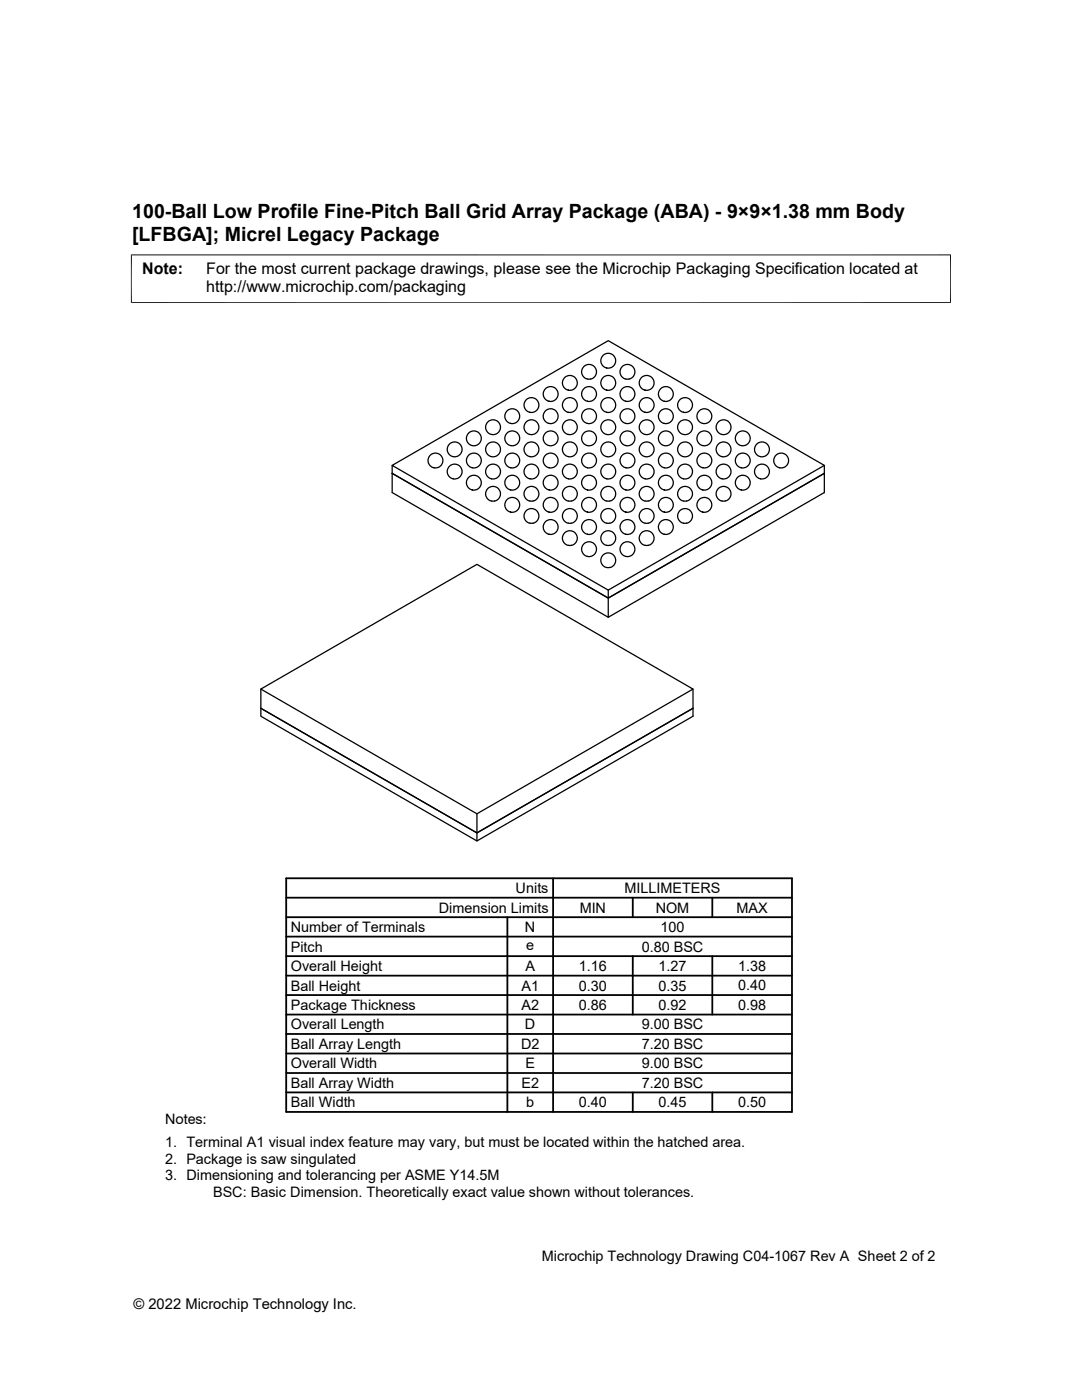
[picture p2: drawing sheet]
<svg xmlns="http://www.w3.org/2000/svg" width="216mm" height="279mm" viewBox="0 0 216 279" stroke-linecap="round" stroke-linejoin="round" font-family="sans-serif">
<g fill="none" stroke="#000" stroke-width=".25">
<path d="M78.3 92.9l43.1-24.9 43.1 24.9-43.1 24.9zM78.3 92.9v5.4l43.1 24.9 43.1-24.9v-5.4M78.3 94.5l43.1 24.9 43.1-24.9M113.4 108.8a1.48 1.48 0 0 1-.9-2.2 1.48 1.48 0 0 1 2.4 0 1.48 1.48 0 0 1-.9 2.2M113.4 108.8h.6M121.1 113.3a1.48 1.48 0 0 1-1-2.3 1.48 1.48 0 0 1 2.5 0 1.48 1.48 0 0 1-.9 2.3M121.1 113.2h.6M121.1 108.8a1.48 1.48 0 0 1-1-2.2 1.48 1.48 0 0 1 2.5 0 1.48 1.48 0 0 1-.9 2.2M121.1 108.8h.6M121.4 117.8v5.4M128.7 108.8a1.48 1.48 0 0 1-.9-2.2 1.48 1.48 0 0 1 2.5 0 1.48 1.48 0 0 1-1 2.2M128.7 108.8h.6"/>
<path d="M52 137.5l43.2-24.9 43.1 24.9-43.1 24.9zM52 137.5v3.9l43.2 24.8 43.1-24.8-43.1 24.8-43.2-24.8v1.5l43.2 24.9 43.1-24.9v-5.4M95.2 162.4v5.4"/>
<circle cx="109.9" cy="78.6" r="1.48"/>
<circle cx="113.7" cy="76.4" r="1.48"/>
<circle cx="117.5" cy="78.6" r="1.48"/>
<circle cx="117.5" cy="74.2" r="1.48"/>
<circle cx="121.4" cy="72" r="1.48"/>
<circle cx="121.4" cy="76.4" r="1.48"/>
<circle cx="125.2" cy="78.6" r="1.48"/>
<circle cx="125.2" cy="74.2" r="1.48"/>
<circle cx="129" cy="76.4" r="1.48"/>
<circle cx="132.9" cy="78.6" r="1.48"/>
<circle cx="86.9" cy="91.9" r="1.48"/>
<circle cx="90.7" cy="94.1" r="1.48"/>
<circle cx="90.7" cy="89.7" r="1.48"/>
<circle cx="94.6" cy="91.9" r="1.48"/>
<circle cx="94.6" cy="87.5" r="1.48"/>
<circle cx="94.6" cy="96.3" r="1.48"/>
<circle cx="98.4" cy="89.7" r="1.48"/>
<circle cx="98.4" cy="94.1" r="1.48"/>
<circle cx="98.4" cy="85.3" r="1.48"/>
<circle cx="98.4" cy="98.5" r="1.48"/>
<circle cx="102.2" cy="91.9" r="1.48"/>
<circle cx="102.2" cy="96.3" r="1.48"/>
<circle cx="102.2" cy="83.1" r="1.48"/>
<circle cx="102.2" cy="87.5" r="1.48"/>
<circle cx="106.1" cy="80.8" r="1.48"/>
<circle cx="106.1" cy="85.3" r="1.48"/>
<circle cx="106.1" cy="94.1" r="1.48"/>
<circle cx="106.1" cy="89.7" r="1.48"/>
<circle cx="106.1" cy="98.5" r="1.48"/>
<circle cx="109.9" cy="83.1" r="1.48"/>
<circle cx="109.9" cy="87.5" r="1.48"/>
<circle cx="109.9" cy="96.3" r="1.48"/>
<circle cx="109.9" cy="91.9" r="1.48"/>
<circle cx="113.7" cy="80.8" r="1.48"/>
<circle cx="113.7" cy="85.3" r="1.48"/>
<circle cx="113.7" cy="89.7" r="1.48"/>
<circle cx="113.7" cy="94.1" r="1.48"/>
<circle cx="113.7" cy="98.5" r="1.48"/>
<circle cx="117.5" cy="83.1" r="1.48"/>
<circle cx="117.5" cy="87.5" r="1.48"/>
<circle cx="117.5" cy="91.9" r="1.48"/>
<circle cx="117.5" cy="96.3" r="1.48"/>
<circle cx="121.4" cy="80.8" r="1.48"/>
<circle cx="121.4" cy="85.3" r="1.48"/>
<circle cx="121.4" cy="89.7" r="1.48"/>
<circle cx="121.4" cy="94.1" r="1.48"/>
<circle cx="121.4" cy="98.5" r="1.48"/>
<circle cx="125.2" cy="83.1" r="1.48"/>
<circle cx="125.2" cy="87.5" r="1.48"/>
<circle cx="125.2" cy="91.9" r="1.48"/>
<circle cx="125.2" cy="96.3" r="1.48"/>
<circle cx="129" cy="80.8" r="1.48"/>
<circle cx="129" cy="85.3" r="1.48"/>
<circle cx="129" cy="89.7" r="1.48"/>
<circle cx="129" cy="94.1" r="1.48"/>
<circle cx="129" cy="98.5" r="1.48"/>
<circle cx="132.9" cy="83.1" r="1.48"/>
<circle cx="132.9" cy="87.5" r="1.48"/>
<circle cx="132.9" cy="91.9" r="1.48"/>
<circle cx="132.9" cy="96.3" r="1.48"/>
<circle cx="136.7" cy="80.8" r="1.48"/>
<circle cx="136.7" cy="85.3" r="1.48"/>
<circle cx="136.7" cy="89.7" r="1.48"/>
<circle cx="136.7" cy="94.1" r="1.48"/>
<circle cx="136.7" cy="98.5" r="1.48"/>
<circle cx="140.6" cy="83.1" r="1.48"/>
<circle cx="140.6" cy="87.5" r="1.48"/>
<circle cx="140.6" cy="91.9" r="1.48"/>
<circle cx="140.6" cy="96.3" r="1.48"/>
<circle cx="144.4" cy="85.3" r="1.48"/>
<circle cx="144.4" cy="89.7" r="1.48"/>
<circle cx="144.4" cy="94.1" r="1.48"/>
<circle cx="144.4" cy="98.5" r="1.48"/>
<circle cx="148.2" cy="87.5" r="1.48"/>
<circle cx="148.2" cy="91.9" r="1.48"/>
<circle cx="148.2" cy="96.3" r="1.48"/>
<circle cx="152" cy="89.7" r="1.48"/>
<circle cx="152" cy="94.1" r="1.48"/>
<circle cx="155.9" cy="91.9" r="1.48"/>
<circle cx="102.2" cy="100.7" r="1.48"/>
<circle cx="106.1" cy="103" r="1.48"/>
<circle cx="109.9" cy="105.2" r="1.48"/>
<circle cx="109.9" cy="100.7" r="1.48"/>
<circle cx="113.7" cy="103" r="1.48"/>
<circle cx="117.5" cy="100.7" r="1.48"/>
<circle cx="117.5" cy="105.2" r="1.48"/>
<circle cx="117.5" cy="109.6" r="1.48"/>
<circle cx="121.4" cy="103" r="1.48"/>
<circle cx="125.2" cy="109.6" r="1.48"/>
<circle cx="125.2" cy="100.7" r="1.48"/>
<circle cx="125.2" cy="105.2" r="1.48"/>
<circle cx="129" cy="103" r="1.48"/>
<circle cx="132.9" cy="100.7" r="1.48"/>
<circle cx="132.9" cy="105.2" r="1.48"/>
<circle cx="136.7" cy="103" r="1.48"/>
<circle cx="140.6" cy="100.7" r="1.48"/>
</g>
<path d="M26.1 50.9h163.7M26.2 50.8v9.7M189.7 50.8v9.7M26.1 60.4h163.7" fill="none" stroke="#000" stroke-width=".2"/>
<g fill="none" stroke="#000" stroke-width=".36">
<path d="M57.1 175.3h100.9v46.6h-100.9zM57.1 179.2h100.9M110.4 175.3v46.6M126.3 179.2v3.8M142.1 179.2v3.8M57.1 194.7h100.9M57.1 190.8h100.9M57.1 186.9h100.9M57.1 183h100.9M57.1 198.6h100.9M101.2 183v38.9M126.3 190.8v11.7"/>
<path d="M142.1 190.8v11.7M57.1 206.4h100.9M57.1 214.1h100.9M57.1 210.2h100.9M57.1 218h100.9M57.1 202.5h100.9M126.3 218v3.9M142.1 218v3.9"/>
</g>
<g font-size="3.9">
<text x="26.4" y="43.5">100-Ball Low Profile Fine-Pitch Ball Grid Array Package (ABA) - 9×9×1.38 mm Body</text>
<text x="26.4" y="48">[LFBGA]; Micrel Legacy Package</text>
</g>
<g font-size="3.2">
<text x="28.4" y="54.6">Note:</text>
<text x="41.1" y="58.3">http://www.microchip.com/packaging</text>
<text x="41.1" y="54.6">For the most current package drawings, please see the Microchip Packaging Specification located at</text>
</g>
<g font-size="2.9">
<text x="102.9" y="178.2">Units</text>
<text x="124.6" y="178.2">MILLIMETERS</text>
<text x="87.6" y="182.1">Dimension Limits</text>
<text x="115.7" y="182.1">MIN</text>
<text x="130.8" y="182.1">NOM</text>
<text x="147" y="182.1">MAX</text>
<text x="58" y="186">Number of Terminals</text>
<text x="58" y="189.9">Pitch</text>
<text x="104.8" y="186">N</text>
<text x="105" y="189.6">e</text>
<text x="128" y="189.9">0.80 BSC</text>
<text x="131.8" y="186">100</text>
<text x="58" y="193.8">Overall Height</text>
<text x="58" y="197.7">Ball Height</text>
<text x="104.1" y="197.7">A1</text>
<text x="104.8" y="193.8">A</text>
<text x="115.5" y="193.8">1.16</text>
<text x="115.5" y="197.7">0.30</text>
<text x="131.4" y="193.8">1.27</text>
<text x="131.4" y="197.7">0.35</text>
<text x="147.3" y="193.8">1.38</text>
<text x="147.3" y="197.7">0.40</text>
<text x="58" y="201.6">Package Thickness</text>
<text x="104.1" y="201.6">A2</text>
<text x="115.5" y="201.6">0.86</text>
<text x="131.4" y="201.6">0.92</text>
<text x="147.3" y="201.6">0.98</text>
<text x="58" y="205.4">Overall Length</text>
<text x="58" y="209.3">Ball Array Length</text>
<text x="104" y="209.3">D2</text>
<text x="104.8" y="205.4">D</text>
<text x="128" y="205.4">9.00 BSC</text>
<text x="128" y="209.3">7.20 BSC</text>
<text x="58" y="213.2">Overall Width</text>
<text x="104.8" y="213.2">E</text>
<text x="128" y="213.2">9.00 BSC</text>
<text x="58" y="221">Ball Width</text>
<text x="58" y="217.1">Ball Array Width</text>
<text x="104" y="217.1">E2</text>
<text x="105" y="221">b</text>
<text x="115.5" y="221">0.40</text>
<text x="128" y="217.1">7.20 BSC</text>
<text x="131.4" y="221">0.45</text>
<text x="147.3" y="221">0.50</text>
<text x="32.9" y="224.3">Notes:</text>
<text x="32.9" y="228.9">1. Terminal A1 visual index feature may vary, but must be located within the hatched area.</text>
<text x="32.9" y="232.2">2. Package is saw singulated</text>
<text x="32.9" y="235.5">3. Dimensioning and tolerancing per ASME Y14.5M</text>
<text x="42.5" y="238.8">BSC: Basic Dimension. Theoretically exact value shown without tolerances.</text>
<text x="108.1" y="251.7">Microchip Technology Drawing C04-1067 Rev A Sheet 2 of 2</text>
<text x="26.6" y="261.3">© 2022 Microchip Technology Inc.</text>
</g>
</svg>
